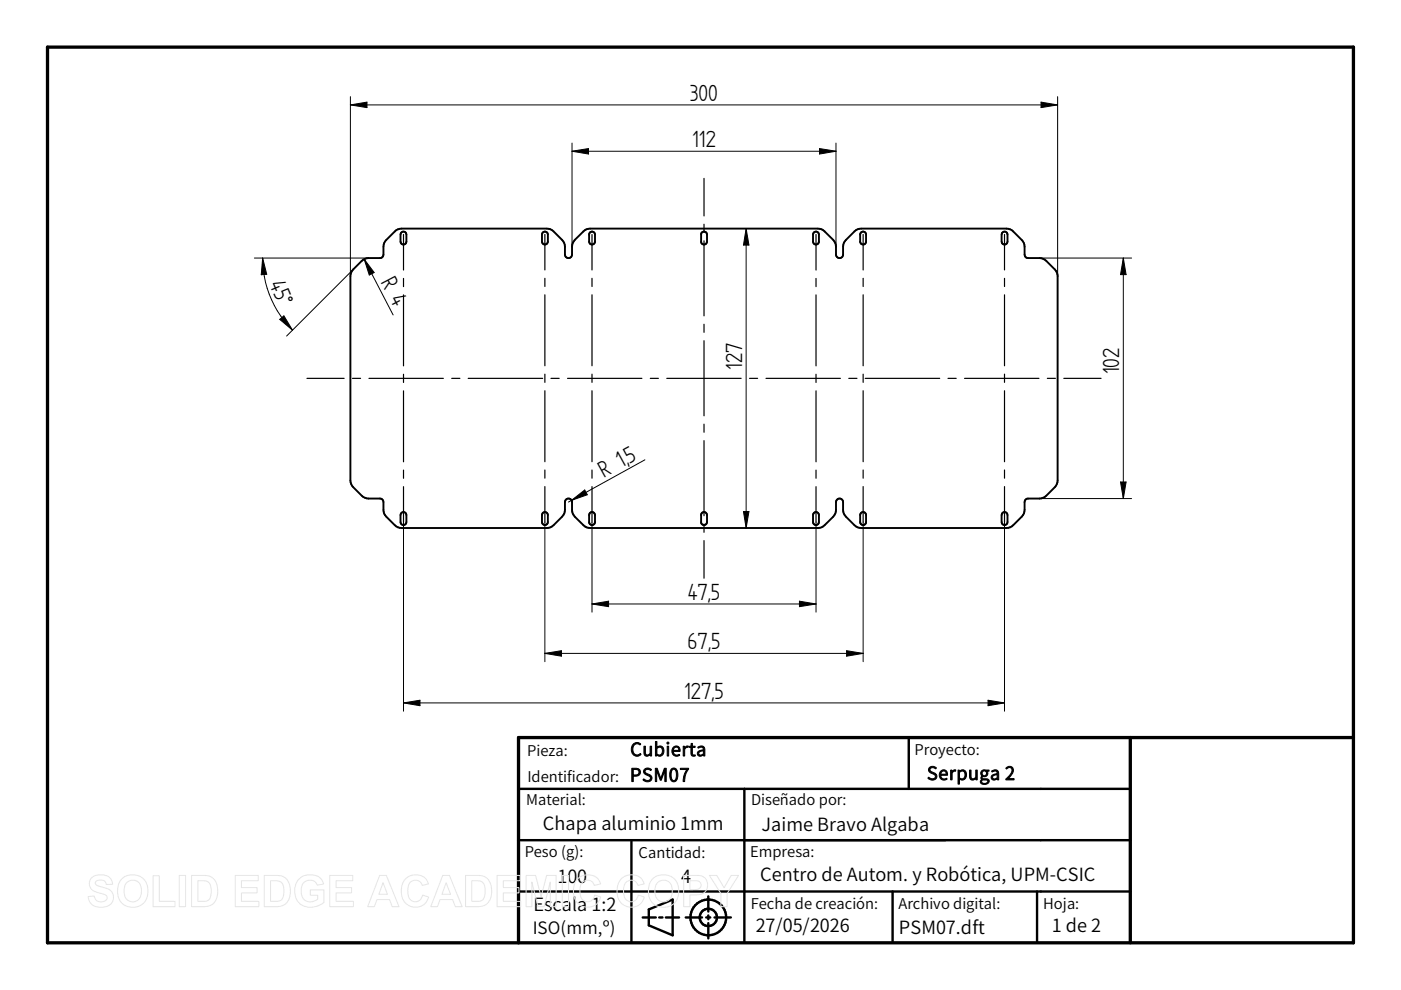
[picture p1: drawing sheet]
<svg xmlns="http://www.w3.org/2000/svg" width="297mm" height="210mm" viewBox="0 0 297 210" stroke-linecap="round" stroke-linejoin="round" font-family="sans-serif">
<path d="M10.1 10h276.9v189.9h-276.9zM239.6 156.4v43.5M287 156.4h-177.1v43.5" fill="none" stroke="#000" stroke-width=".7"/>
<g fill="none" stroke="#000" stroke-width=".51">
<path d="M192.7 156.4v10.9M109.9 167.3h129.7M109.9 178.1h129.7M133.9 178.1v21.8M157.8 167.3v32.6M109.9 189h129.7M136.3 194.5h2.7M137.6 192.8l5-2.1v7.6l-5-2.1zM139.8 194.5h.7M141.2 194.5h2.8M145.4 194.5h3.4M149.7 194.5h.9"/>
<path d="M150.2 190.1v3.2M150.2 194.1v.8M150.2 195.7v3.3M151.5 194.5h3.5M189.2 189v10.9M219.9 189v10.9"/>
<circle cx="150.2" cy="194.5" r="3.8"/>
<circle cx="150.2" cy="194.5" r="1.84"/>
</g>
<g fill="none" stroke="#000" stroke-width=".4">
<path d="M74.9 57.1l1.8-1.8 .7-.4 .7-.2h2.7l.3-.3 .2-.4a3.9 3.9 0 0 1 .3-2.8l2.4-2.4 1.1-.3h30.8l1.2 .3 2.3 2.4a3.9 3.9 0 0 1 .4 2.8 .75 .75 0 0 0 .7 .7 .75 .75 0 0 0 .8-.7 3.9 3.9 0 0 1 .3-2.8l2.1-2.1a1.87 1.87 0 0 1 1.4-.6h48.3a1.87 1.87 0 0 1 1.4 .6l2.1 2.1a3.9 3.9 0 0 1 .3 2.8 .75 .75 0 0 0 .8 .7 .75 .75 0 0 0 .7-.7 3.9 3.9 0 0 1 .4-2.8l2.4-2.4 1.1-.3h30.8l1.1 .3 2.4 2.4a3.9 3.9 0 0 1 .3 2.8l.2 .4 .4 .3h2.6l1.1 .4 2.4 2.3 .3 1.1v43.8l-.6 1-2.1 2.1-1.1 .3h-2.6l-.4 .3-.2 .4a3.9 3.9 0 0 1-.3 2.8l-2.4 2.4-1.1 .4h-30.8l-1.1-.4-2.4-2.4a3.9 3.9 0 0 1-.4-2.8 .75 .75 0 0 0-.7-.7 .75 .75 0 0 0-.8 .7 3.9 3.9 0 0 1-.3 2.8l-2.1 2.2a1.87 1.87 0 0 1-1.4 .6h-48.3a1.87 1.87 0 0 1-1.4-.6l-2.1-2.2a3.9 3.9 0 0 1-.3-2.8 .75 .75 0 0 0-.8-.7 .75 .75 0 0 0-.7 .7 3.9 3.9 0 0 1-.4 2.8l-2.3 2.4-1.2 .4h-30.8l-1.1-.4-2.4-2.4a3.9 3.9 0 0 1-.3-2.8l-.2-.4-.3-.3h-2.7l-1.1-.3-2.1-2.1-.6-1v-43.8l.2-.7zM85.1 49.3l.6-.2 .3 .2 .2 .4v1.5a.62 .62 0 0 1-.7 .6 .62 .62 0 0 1-.6-.6v-1.5zM115.1 49.3l.3-.2 .6 .2 .2 .4v1.5a.62 .62 0 0 1-.7 .6 .62 .62 0 0 1-.6-.6v-1.5zM125 49.3l.4-.2 .6 .2 .2 .4v1.5a.62 .62 0 0 1-.7 .6 .62 .62 0 0 1-.6-.6v-1.5zM148.8 49.3l.4-.2 .6 .2 .1 .4v1.5a.62 .62 0 0 1-.6 .6 .62 .62 0 0 1-.6-.6zM172.5 49.3l.4-.2 .6 .2 .1 .4v1.5a.62 .62 0 0 1-.6 .6 .62 .62 0 0 1-.6-.6v-1.5zM182.5 49.3l.6-.2 .5 .4v1.7a.62 .62 0 0 1-.6 .6 .62 .62 0 0 1-.6-.6v-1.5zM212.5 49.3l.4-.2 .6 .2 .1 .4v1.5a.62 .62 0 0 1-.6 .6 .62 .62 0 0 1-.6-.6v-1.5zM85.1 108.8l.3-.2 .6 .2 .2 .4v1.5a.62 .62 0 0 1-.7 .6 .62 .62 0 0 1-.6-.6v-1.5zM115.6 111.3l-.4-.1-.2-.3-.1-1.7a.62 .62 0 0 1 .6-.6 .62 .62 0 0 1 .7 .6l-.1 1.7-.5 .4M125 108.8l.4-.2 .6 .2 .1 .4v1.5a.62 .62 0 0 1-.6 .6 .62 .62 0 0 1-.6-.6v-1.5zM148.8 108.8l.4-.2 .6 .2 .1 .4v1.5a.62 .62 0 0 1-.6 .6 .62 .62 0 0 1-.7-.6z"/>
<path d="M172.5 108.8l.4-.2 .6 .2 .1 .4v1.5a.62 .62 0 0 1-.6 .6 .62 .62 0 0 1-.6-.6v-1.5zM182.5 108.8l.6-.2 .5 .4v1.7a.62 .62 0 0 1-.6 .6 .62 .62 0 0 1-.6-.6v-1.5zM212.5 108.8l.4-.2 .6 .2 .1 .4v1.5a.62 .62 0 0 1-.6 .6 .62 .62 0 0 1-.6-.6v-1.5z"/>
</g>
<g fill="none" stroke="#000" stroke-width=".25">
<path d="M149.3 37.8v8M85.6 49.7v7.6M85.6 59v1.8M115.5 49.7v7.5M115.5 59v1.7M125.5 49.7v7.5M125.5 59v1.7M149.3 47.5v1.8M149.3 51.1v15.9M173 49.7v7.6M173 59v1.8M183 49.7v7.5"/>
<path d="M183 59v1.7M213 49.7v7.5M213 59v1.7M85.6 62.5v15.1M85.6 79.4v1.7M115.5 62.5v15.1M115.5 79.3v1.8M125.5 62.5v15.1M125.5 79.3v1.8M149.3 68.7v1.8M149.3 72.2v16M173 62.5v15.1"/>
<path d="M173 79.4v1.7M183 62.5v15.1M183 79.3v1.8M213 62.5v15.1M213 79.3v1.8M65.1 80.2h7.9M74.7 80.2h1.8M78.2 80.2h15.8M85.6 82.9v15M85.6 99.7v1.7M95.8 80.2h1.7M99.3 80.2h15.8"/>
<path d="M115.5 82.8v15.1M115.5 99.7v1.7M116.8 80.2h1.8M120.3 80.2h15.8M125.5 82.8v15.1M125.5 99.7v1.7M137.9 80.2h1.7M141.4 80.2h15.7M149.3 89.9v1.8M149.3 93.4v15.9M158.9 80.2h1.7M162.4 80.2h15.8"/>
<path d="M173 82.9v15M173 99.7v1.7M180 80.2h1.7M183 82.8v15.1M183 99.7v1.7M183.4 80.2h15.8M201 80.2h1.7M204.5 80.2h15.8M213 82.8v15.1M213 99.7v1.7M222.1 80.2h1.7M225.5 80.2h7.9"/>
<path d="M85.6 103.2v7.5M115.5 103.2v7.5M125.5 103.2v7.5M149.3 111.1v1.8M149.3 114.6v8M173 103.2v7.5M183 103.2v7.5M213 103.2v7.5"/>
</g>
<g fill="none" stroke="#000" stroke-width=".21">
<path d="M74.3 22.2l3.5-.5v1.1zM74.3 20.5v38M74.3 22.2h149.9M121.3 30.3v22M121.3 32.1h55.9M121.3 32.1l3.5-.6v1.2zM173.8 31.5l3.4 .6-3.4 .6zM177.2 30.3v22M220.7 21.7l3.5 .5-3.5 .6zM224.2 20.5v38M53.9 54.7h24.2M55.7 54.7a21.5 21.5 0 0 0 6.3 15.3"/>
<path d="M55.7 54.7l.9 3.5-1.2 .1zM74.9 57.1l-14.1 14.1M77.2 54.9l6.2 11.9M77.2 54.9l2.1 2.9-1 .5zM158.2 48.5v63.5M158.2 48.5l.6 3.5h-1.2zM220.4 54.7h19.5M238.2 54.7v51M238.2 54.7l.6 3.5h-1.2zM59.3 67.7l.9-.7 1.8 3zM136.7 97.5l-16.2 8.9M85.6 110.7v40.1"/>
<path d="M115.5 110.7v29.6M121.2 106.1l2.8-2.2 .5 1zM125.5 110.7v19.1M157.6 108.5h1.2l-.6 3.5zM173 110.7v19.1M183 110.7v29.6M213 110.7v40.1M220.4 105.7h19.5M237.6 102.2h1.2l-.6 3.5zM115.5 138.5h67.5M115.5 138.5l3.5-.5v1.1zM125.5 128.1h47.5"/>
<path d="M125.5 128.1l3.5-.6v1.1zM169.5 127.5l3.5 .6-3.5 .5zM179.5 138l3.5 .5-3.5 .6zM85.6 149l3.4-.5v1.1zM85.6 149h127.4M209.5 148.5l3.5 .5-3.5 .6z"/>
</g>
<g fill="#000">
<path d="M74.3 22.2l3.5-.5v1.1zM121.3 32.1l3.5-.6v1.2zM173.8 31.5l3.4 .6-3.4 .6zM220.7 21.7l3.5 .5-3.5 .6zM55.7 54.7l.9 3.5-1.2 .1zM77.2 54.9l2.1 2.9-1 .5zM158.2 48.5l.6 3.5h-1.2zM238.2 54.7l.6 3.5h-1.2zM59.3 67.7l.9-.7 1.8 3zM121.2 106.1l2.8-2.2 .5 1zM157.6 108.5h1.2l-.6 3.5zM237.6 102.2h1.2l-.6 3.5z"/>
<path d="M115.5 138.5l3.5-.5v1.1zM125.5 128.1l3.5-.6v1.1zM169.5 127.5l3.5 .6-3.5 .5zM179.5 138l3.5 .5-3.5 .6zM85.6 149l3.4-.5v1.1zM209.5 148.5l3.5 .5-3.5 .6z"/>
</g>
<g fill="none" stroke="#e6e6e6" stroke-width=".21">
<path d="M19.4 186.2a3.1 3.1 0 0 1 4.1 .1l.4 1.2h-1.4a1.31 1.31 0 0 0-1-.9 1.31 1.31 0 0 0-1.3 .5l.2 .5 .8 .4a3.9 3.9 0 0 1 2.6 1.2 2.16 2.16 0 0 1-.2 2.4 2.16 2.16 0 0 1-2.2 .8 2.38 2.38 0 0 1-2.7-2.3l1.3-.1a1.43 1.43 0 0 0 1.2 1.2 1.43 1.43 0 0 0 1.5-.9 1.15 1.15 0 0 0-1.3-.9 2.45 2.45 0 0 1-2.5-2.1l.2-.7zM25.8 186.3a3.3 3.3 0 0 1 4.2-.3 3.3 3.3 0 0 1 1.3 3.9 3.2 3.2 0 0 1-3.9 2.4 3.2 3.2 0 0 1-2.5-3.8l.3-1.3zM26.8 187.2a1.86 1.86 0 0 1 2.2-.4 1.86 1.86 0 0 1 1 2.1 1.89 1.89 0 0 1-1.8 2.3 1.89 1.89 0 0 1-1.9-2.3l.1-.8zM32.4 185.7h1.4v5.4h3.3v1.1h-4.7zM38 185.6h1.3v6.6h-1.3zM40.6 185.6h2.4a2.83 2.83 0 0 1 3.2 3.4 2.82 2.82 0 0 1-3.1 3.2h-2.5zM41.9 186.7a2.78 2.78 0 0 1 2.5 .6 3.4 3.4 0 0 1-.3 3.6l-.6 .2h-1.6zM49.9 185.6h4.9v1.1h-3.6v1.5h3.3v1.1h-3.3v1.8h3.7v1.1h-5zM56 185.6h2.5a2.83 2.83 0 0 1 3.1 3.4 2.82 2.82 0 0 1-3.1 3.2h-2.5zM57.4 186.7a2.78 2.78 0 0 1 2.4 .6 3.4 3.4 0 0 1-.3 3.6l-.5 .2h-1.6zM63.3 186.5a3.4 3.4 0 0 1 5 .1l.3 .8-1.3 .3a1.81 1.81 0 0 0-2.3-1 1.81 1.81 0 0 0-1.1 2.1 2.06 2.06 0 0 0 1 2.2 2.06 2.06 0 0 0 2.4-.4v-.8h-1.5v-1.1h2.9v2.6a3.9 3.9 0 0 1-5.6-.3 4.1 4.1 0 0 1 .2-4.5zM69.9 185.6h4.9v1.1h-3.6v1.5h3.3v1.1h-3.3v1.8h3.7v1.1h-5z"/>
<path d="M80.5 185.6h1.4l2.7 6.6h-1.4l-.6-1.5h-2.7l-.5 1.5h-1.4zM81.2 187.2l.9 2.4h-1.8zM85.9 186.4a2.89 2.89 0 0 1 4.9 1l-1.3 .3a1.56 1.56 0 0 0-1.8-1 1.56 1.56 0 0 0-1.2 1.7 2.25 2.25 0 0 0 1.2 2.8 1.54 1.54 0 0 0 1.9-1.4l1.3 .4a2.96 2.96 0 0 1-3.5 2.1 2.96 2.96 0 0 1-2.3-3.3l.2-1.5zM93.9 185.6h1.4l2.7 6.6h-1.5l-.5-1.5h-2.7l-.6 1.5h-1.4zM94.6 187.2l.9 2.4h-1.8zM98.7 185.6h2.4a2.83 2.83 0 0 1 3.1 3.4 2.82 2.82 0 0 1-3 3.2h-2.5zM100 186.7a2.78 2.78 0 0 1 2.5 .6 3.4 3.4 0 0 1-.3 3.6l-.6 .2h-1.6zM105.4 185.6h4.9v1.1h-3.6v1.5h3.3v1.1h-3.3v1.8h3.7v1.1h-5zM111.5 185.6h2.1l1.1 4.5 1.2-4.5h2v6.6h-1.2v-5.2l-1.3 5.2h-1.3l-1.3-5.2v5.2h-1.3zM119.2 185.6h1.3v6.6h-1.3zM122.4 186.4a2.89 2.89 0 0 1 4.9 1l-1.3 .3a1.56 1.56 0 0 0-1.8-1 1.56 1.56 0 0 0-1.2 1.7 2.25 2.25 0 0 0 1.2 2.8 1.54 1.54 0 0 0 1.9-1.4l1.3 .4a2.96 2.96 0 0 1-3.5 2.1 2.96 2.96 0 0 1-2.3-3.3l.2-1.5zM131.7 186.4a2.89 2.89 0 0 1 4.9 1l-1.3 .3a1.56 1.56 0 0 0-1.9-1 1.56 1.56 0 0 0-1.2 1.7 2.25 2.25 0 0 0 1.3 2.8 1.54 1.54 0 0 0 1.8-1.4l1.3 .4a2.96 2.96 0 0 1-3.5 2.1 2.96 2.96 0 0 1-2.3-3.3l.2-1.5z"/>
<path d="M138.4 186.3a3.3 3.3 0 0 1 4.1-.3 3.3 3.3 0 0 1 1.3 3.9 3.2 3.2 0 0 1-3.9 2.4 3.2 3.2 0 0 1-2.4-3.8l.3-1.3zM139.4 187.2a1.86 1.86 0 0 1 2.2-.4 1.86 1.86 0 0 1 .9 2.1 1.89 1.89 0 0 1-1.8 2.3 1.89 1.89 0 0 1-1.8-2.3v-.8zM144.9 185.6h2.2a2.43 2.43 0 0 1 2.7 1 2.11 2.11 0 0 1-.1 2.3 2.11 2.11 0 0 1-2.1 .8h-1.3v2.5h-1.4zM146.3 186.7h.6a1.26 1.26 0 0 1 1.8 1 1.2 1.2 0 0 1-1.7 .9h-.7zM150.4 185.6h1.6l1.5 2.6 1.5-2.6h1.6l-2.4 3.8v2.8h-1.4v-2.8z"/>
</g>
<g font-size="5.6">
<text x="146.3" y="21.4">300</text>
<text x="146.8" y="31.2">112</text>
<text x="80.7" y="59.8" transform="rotate(62 80.7 59.8)">R 4</text>
<text x="57.1" y="60.1" transform="rotate(68 57.1 60.1)">45°</text>
<text x="157.3" y="78.4" transform="rotate(-90 157.3 78.4)">127</text>
<text x="237.3" y="79.4" transform="rotate(-90 237.3 79.4)">102</text>
<text x="128" y="101.3" transform="rotate(-29 128 101.3)">R 1,</text>
<text x="133.5" y="98.3" transform="rotate(-29 133.5 98.3)">5</text>
<text x="145.8" y="127.2">47,5</text>
<text x="145.8" y="137.7">67,5</text>
<text x="145.1" y="148.2">127,5</text>
</g>
<g font-size="3.9">
<text x="133.6" y="160.3">Cubierta</text>
<text x="133.6" y="165.7">PSM07</text>
<text x="196.5" y="165.4">Serpuga 2</text>
<text x="115.1" y="176">Chapa aluminio 1mm</text>
<text x="161.4" y="176.1">Jaime Bravo Algaba</text>
<text x="118.2" y="187.2">100</text>
<text x="144.4" y="187.2">4</text>
<text x="161.2" y="186.8">Centro de Autom. y Robótica, UPM-CSIC</text>
<text x="113.1" y="193.3">Escala 1:2</text>
<text x="160.2" y="197.7">27/05/2026</text>
<text x="190.6" y="198">PSM07.dft</text>
<text x="223" y="197.6">1 de 2</text>
</g>
<text font-size="3.6" x="112.9" y="197.9">ISO(mm,º)</text>
<g font-size="3.1">
<text x="111.8" y="160.2">Pieza:</text>
<text x="193.9" y="160.1">Proyecto:</text>
<text x="111.8" y="165.7">Identificador:</text>
<text x="111.6" y="170.8">Material:</text>
<text x="159.3" y="170.8">Diseñado por:</text>
<text x="111.2" y="181.7">Peso (g):</text>
<text x="135.4" y="182">Cantidad:</text>
<text x="159" y="181.8">Empresa:</text>
<text x="159.2" y="192.7">Fecha de creación:</text>
<text x="190.5" y="192.7">Archivo digital:</text>
<text x="221.2" y="192.7">Hoja:</text>
</g>
</svg>
